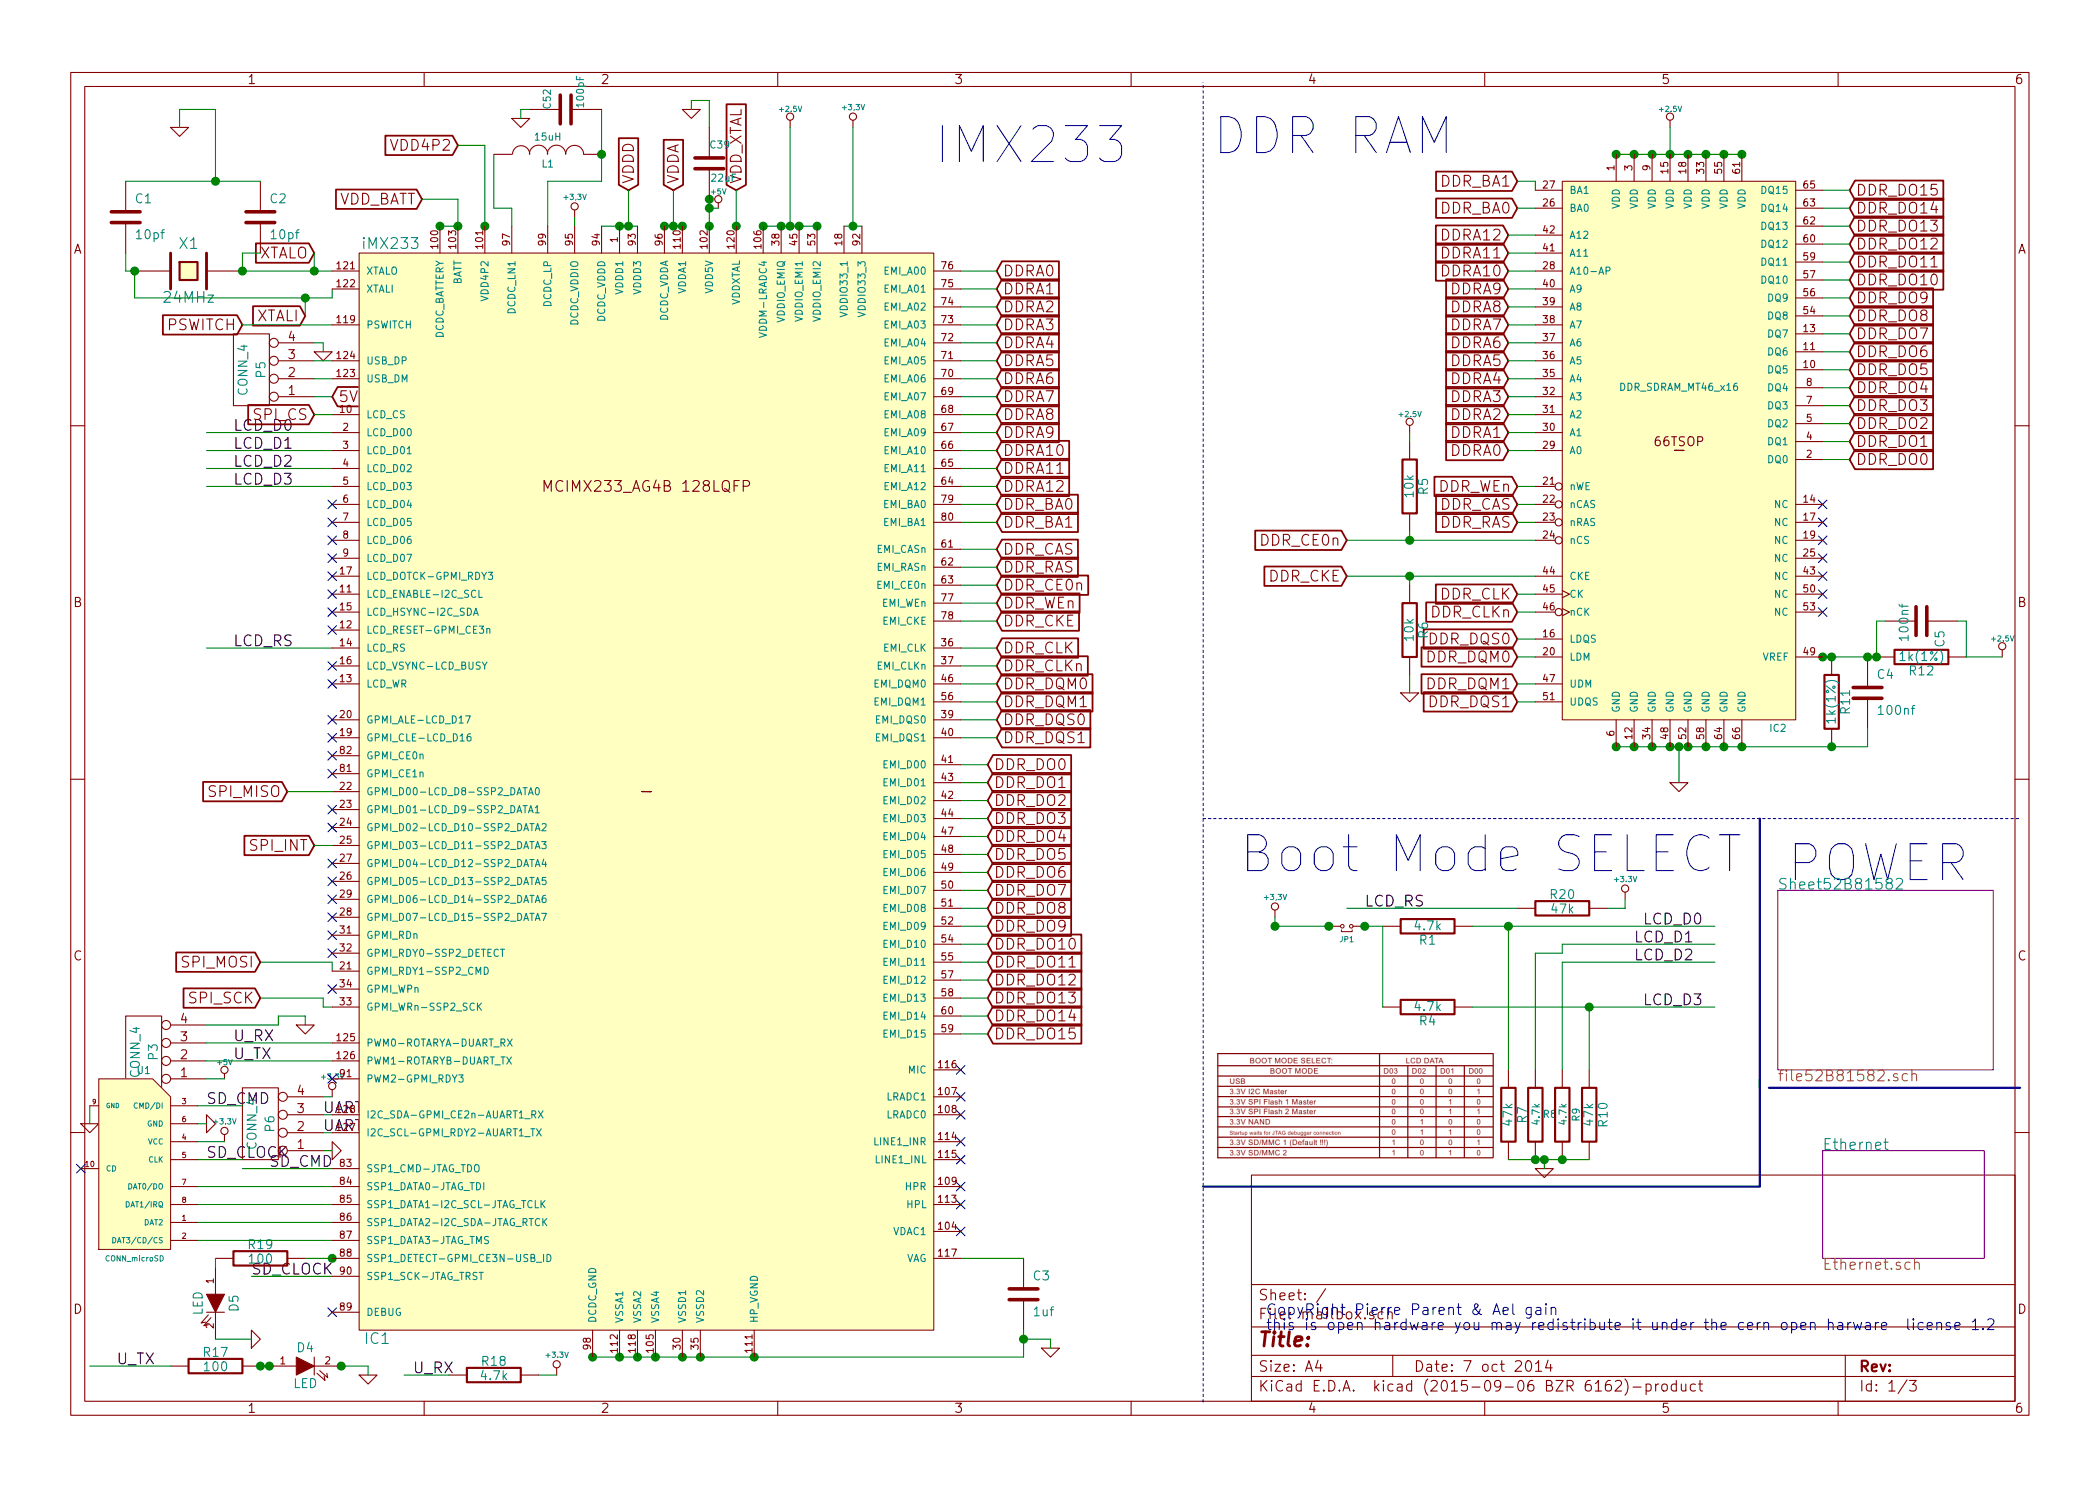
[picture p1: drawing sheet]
EESchema Schematic File Version 2
LIBS:power
LIBS:device
LIBS:transistors
LIBS:conn
LIBS:linear
LIBS:regul
LIBS:74xx
LIBS:cmos4000
LIBS:adc-dac
LIBS:memory
LIBS:xilinx
LIBS:special
LIBS:microcontrollers
LIBS:dsp
LIBS:microchip
LIBS:analog_switches
LIBS:motorola
LIBS:texas
LIBS:intel
LIBS:audio
LIBS:interface
LIBS:digital-audio
LIBS:philips
LIBS:display
LIBS:cypress
LIBS:siliconi
LIBS:opto
LIBS:atmel
LIBS:contrib
LIBS:valves
LIBS:opendous
LIBS:calculator
LIBS:eth10_00_transfo
LIBS:enc28j60
LIBS:calculator-cache
EELAYER 25 0
EELAYER END
$Descr A4 11693 8268
encoding utf-8
Sheet 1 3
Title ""
Date "7 oct 2014"
Rev ""
Comp ""
Comment1 ""
Comment2 ""
Comment3 ""
Comment4 ""
$EndDescr
$Comp
L +3.3V #PWR24
U 1 1
P 9050 5000
F 0 "#PWR24" H 9050 4960 30  0001 C CNN
F 1 "+3.3V" H 9050 5110 30  0000 C CNN
F 2 "" H 9050 5000 60  0001 C CNN
F 3 "" H 9050 5000 60  0001 C CNN
	1    9050 5000
	1    0    0    -1  
$EndComp
$Comp
L R R20
U 1 1
P 8700 5050
F 0 "R20" V 8780 5050 50  0000 C CNN
F 1 "47k" V 8700 5050 50  0000 C CNN
F 2 "" H 8700 5050 60  0001 C CNN
F 3 "" H 8700 5050 60  0001 C CNN
	1    8700 5050
	0    -1   -1   0   
$EndComp
Text Label 7600 5050 0    60   ~ 0
LCD_RS
Text Label 1300 3600 0    60   ~ 0
LCD_RS
$Comp
L +3,3V #PWR9
U 1 1
P 1850 6100
F 0 "#PWR9" H 1850 6060 30  0001 C CNN
F 1 "+3,3V" H 1850 6210 30  0000 C CNN
F 2 "" H 1850 6100 60  0001 C CNN
F 3 "" H 1850 6100 60  0001 C CNN
	1    1850 6100
	1    0    0    -1  
$EndComp
$Comp
L GND #PWR10
U 1 1
P 1850 6400
F 0 "#PWR10" H 1850 6400 30  0001 C CNN
F 1 "GND" H 1850 6330 30  0001 C CNN
F 2 "" H 1850 6400 60  0001 C CNN
F 3 "" H 1850 6400 60  0001 C CNN
	1    1850 6400
	0    -1   -1   0   
$EndComp
$Comp
L CONN_4 P6
U 1 1
P 1450 6250
F 0 "P6" V 1400 6250 50  0000 C CNN
F 1 "CONN_4" V 1500 6250 50  0000 C CNN
F 2 "" H 1450 6250 60  0001 C CNN
F 3 "" H 1450 6250 60  0001 C CNN
	1    1450 6250
	-1   0    0    1   
$EndComp
Text Label 1400 7100 0    60   ~ 0
SD_CLOCK
$Comp
L CRYSTAL X1
U 1 1
P 1050 1500
F 0 "X1" H 1050 1650 60  0000 C CNN
F 1 "24MHz" H 1050 1350 60  0000 C CNN
F 2 "" H 1050 1500 60  0001 C CNN
F 3 "" H 1050 1500 60  0001 C CNN
	1    1050 1500
	1    0    0    -1  
$EndComp
$Comp
L GND #PWR6
U 1 1
P 1400 7450
F 0 "#PWR6" H 1400 7450 30  0001 C CNN
F 1 "GND" H 1400 7380 30  0001 C CNN
F 2 "" H 1400 7450 60  0001 C CNN
F 3 "" H 1400 7450 60  0001 C CNN
	1    1400 7450
	0    -1   -1   0   
$EndComp
$Comp
L LED D5
U 1 1
P 1200 7250
F 0 "D5" H 1200 7350 50  0000 C CNN
F 1 "LED" H 1200 7150 50  0000 C CNN
F 2 "" H 1200 7250 60  0001 C CNN
F 3 "" H 1200 7250 60  0001 C CNN
	1    1200 7250
	0    1    1    0   
$EndComp
$Comp
L R R19
U 1 1
P 1450 7000
F 0 "R19" V 1530 7000 50  0000 C CNN
F 1 "100" V 1450 7000 50  0000 C CNN
F 2 "" H 1450 7000 60  0001 C CNN
F 3 "" H 1450 7000 60  0001 C CNN
	1    1450 7000
	0    -1   -1   0   
$EndComp
NoConn ~ 1850 7300
NoConn ~ 1850 4300
NoConn ~ 1850 4200
NoConn ~ 1850 5200
NoConn ~ 1850 5300
NoConn ~ 1850 5500
NoConn ~ 1850 6000
Text Label 2300 7650 0    60   ~ 0
U_RX
$Comp
L +3.3V #PWR13
U 1 1
P 3100 7650
F 0 "#PWR13" H 3100 7610 30  0001 C CNN
F 1 "+3.3V" H 3100 7760 30  0000 C CNN
F 2 "" H 3100 7650 60  0001 C CNN
F 3 "" H 3100 7650 60  0001 C CNN
	1    3100 7650
	1    0    0    -1  
$EndComp
$Comp
L R R18
U 1 1
P 2750 7650
F 0 "R18" V 2830 7650 50  0000 C CNN
F 1 "4.7k" V 2750 7650 50  0000 C CNN
F 2 "" H 2750 7650 60  0001 C CNN
F 3 "" H 2750 7650 60  0001 C CNN
	1    2750 7650
	0    -1   -1   0   
$EndComp
Text Label 650  7600 0    60   ~ 0
U_TX
$Comp
L GND #PWR11
U 1 1
P 2050 7650
F 0 "#PWR11" H 2050 7650 30  0001 C CNN
F 1 "GND" H 2050 7580 30  0001 C CNN
F 2 "" H 2050 7650 60  0001 C CNN
F 3 "" H 2050 7650 60  0001 C CNN
	1    2050 7650
	1    0    0    -1  
$EndComp
$Comp
L R R17
U 1 1
P 1200 7600
F 0 "R17" V 1280 7600 50  0000 C CNN
F 1 "100" V 1200 7600 50  0000 C CNN
F 2 "" H 1200 7600 60  0001 C CNN
F 3 "" H 1200 7600 60  0001 C CNN
	1    1200 7600
	0    -1   -1   0   
$EndComp
$Comp
L LED D4
U 1 1
P 1700 7600
F 0 "D4" H 1700 7700 50  0000 C CNN
F 1 "LED" H 1700 7500 50  0000 C CNN
F 2 "" H 1700 7600 60  0001 C CNN
F 3 "" H 1700 7600 60  0001 C CNN
	1    1700 7600
	1    0    0    -1  
$EndComp
Text Label 1300 5900 0    60   ~ 0
U_TX
Text Label 1300 5800 0    60   ~ 0
U_RX
Text Notes 9950 4900 0    200  ~ 0
POWER\n
$Sheet
S 9900 4950 1200 1000
U 52B81583
F0 "Sheet52B81582" 60
F1 "file52B81582.sch" 60
$EndSheet
Text GLabel 8450 3900 0    60   Input ~ 0
DDR_DQS1
Text GLabel 8450 3800 0    60   Input ~ 0
DDR_DQM1
Text GLabel 8450 3550 0    60   Input ~ 0
DDR_DQS0
Text GLabel 8450 3650 0    60   Input ~ 0
DDR_DQM0
Text Label 9150 5600 0    60   ~ 0
LCD_D3
Text Label 9150 5150 0    60   ~ 0
LCD_D0
Text GLabel 5550 4100 2    60   Input ~ 0
DDR_DQS1
Text GLabel 5550 4000 2    60   Input ~ 0
DDR_DQS0
Text GLabel 5550 3900 2    60   Input ~ 0
DDR_DQM1
Text GLabel 5550 3800 2    60   Input ~ 0
DDR_DQM0
Text GLabel 8450 3400 0    60   Input ~ 0
DDR_CLKn
Text GLabel 8450 3300 0    60   Input ~ 0
DDR_CLK
Text GLabel 5550 3700 2    60   Input ~ 0
DDR_CLKn
Text GLabel 5550 3600 2    60   Input ~ 0
DDR_CLK
Text GLabel 7500 3200 0    60   Input ~ 0
DDR_CKE
Text GLabel 7500 3000 0    60   Input ~ 0
DDR_CE0n
Text GLabel 5550 3450 2    60   Input ~ 0
DDR_CKE
Text GLabel 5550 3250 2    60   Input ~ 0
DDR_CE0n
Text GLabel 4100 1050 1    60   Input ~ 0
VDD_XTAL
$Comp
L +3,3V #PWR14
U 1 1
P 3200 1200
F 0 "#PWR14" H 3200 1160 30  0001 C CNN
F 1 "+3,3V" H 3200 1310 30  0000 C CNN
F 2 "" H 3200 1200 60  0001 C CNN
F 3 "" H 3200 1200 60  0001 C CNN
	1    3200 1200
	1    0    0    -1  
$EndComp
$Comp
L +5V #PWR16
U 1 1
P 4000 1150
F 0 "#PWR16" H 4000 1240 20  0001 C CNN
F 1 "+5V" H 4000 1240 30  0000 C CNN
F 2 "" H 4000 1150 60  0001 C CNN
F 3 "" H 4000 1150 60  0001 C CNN
	1    4000 1150
	1    0    0    -1  
$EndComp
$Comp
L GND #PWR23
U 1 1
P 8600 6500
F 0 "#PWR23" H 8600 6500 30  0001 C CNN
F 1 "GND" H 8600 6430 30  0001 C CNN
F 2 "" H 8600 6500 60  0001 C CNN
F 3 "" H 8600 6500 60  0001 C CNN
	1    8600 6500
	1    0    0    -1  
$EndComp
$Comp
L R R10
U 1 1
P 8850 6200
F 0 "R10" V 8930 6200 50  0000 C CNN
F 1 "47k" V 8850 6200 50  0000 C CNN
F 2 "" H 8850 6200 60  0001 C CNN
F 3 "" H 8850 6200 60  0001 C CNN
	1    8850 6200
	1    0    0    -1  
$EndComp
$Comp
L R R7
U 1 1
P 8400 6200
F 0 "R7" V 8480 6200 50  0000 C CNN
F 1 "47k" V 8400 6200 50  0000 C CNN
F 2 "" H 8400 6200 60  0001 C CNN
F 3 "" H 8400 6200 60  0001 C CNN
	1    8400 6200
	1    0    0    -1  
$EndComp
$Comp
L R R4
U 1 1
P 7950 5600
F 0 "R4" V 8030 5600 50  0000 C CNN
F 1 "4.7k" V 7950 5600 50  0000 C CNN
F 2 "" H 7950 5600 60  0001 C CNN
F 3 "" H 7950 5600 60  0001 C CNN
	1    7950 5600
	0    1    1    0   
$EndComp
$Comp
L R R1
U 1 1
P 7950 5150
F 0 "R1" V 8030 5150 50  0000 C CNN
F 1 "4.7k" V 7950 5150 50  0000 C CNN
F 2 "" H 7950 5150 60  0001 C CNN
F 3 "" H 7950 5150 60  0001 C CNN
	1    7950 5150
	0    1    1    0   
$EndComp
Text Label 1300 2700 0    60   ~ 0
LCD_D3
Text Label 1300 2600 0    60   ~ 0
LCD_D2
Text Label 1300 2500 0    60   ~ 0
LCD_D1
Text Label 1300 2400 0    60   ~ 0
LCD_D0
$Comp
L Jumper-2 JP1
U 1 1
P 7500 5150
F 0 "JP1" H 7500 5075 30  0000 C CNN
F 1 "Jumper-2" H 7500 5150 30  0001 C CNN
F 2 "" H 7500 5150 60  0001 C CNN
F 3 "" H 7500 5150 60  0001 C CNN
	1    7500 5150
	1    0    0    -1  
$EndComp
$Comp
L +3,3V #PWR20
U 1 1
P 7100 5100
F 0 "#PWR20" H 7100 5060 30  0001 C CNN
F 1 "+3,3V" H 7100 5210 30  0000 C CNN
F 2 "" H 7100 5100 60  0001 C CNN
F 3 "" H 7100 5100 60  0001 C CNN
	1    7100 5100
	1    0    0    -1  
$EndComp
Text Notes 6900 4850 0    200  ~ 0
Boot Mode SELECT
Text Notes 5200 900  0    200  ~ 0
IMX233\n
Text Notes 6750 850  0    200  ~ 0
DDR RAM
Text GLabel 8450 2700 0    60   Input ~ 0
DDR_WEn
Text GLabel 5550 3350 2    60   Input ~ 0
DDR_WEn
$Comp
L GND #PWR22
U 1 1
P 7850 3850
F 0 "#PWR22" H 7850 3850 30  0001 C CNN
F 1 "GND" H 7850 3780 30  0001 C CNN
F 2 "" H 7850 3850 60  0001 C CNN
F 3 "" H 7850 3850 60  0001 C CNN
	1    7850 3850
	1    0    0    -1  
$EndComp
$Comp
L R R6
U 1 1
P 7850 3500
F 0 "R6" V 7930 3500 50  0000 C CNN
F 1 "10k" V 7850 3500 50  0000 C CNN
F 2 "" H 7850 3500 60  0001 C CNN
F 3 "" H 7850 3500 60  0001 C CNN
	1    7850 3500
	1    0    0    -1  
$EndComp
$Comp
L +2.5V #PWR21
U 1 1
P 7850 2400
F 0 "#PWR21" H 7850 2350 20  0001 C CNN
F 1 "+2.5V" H 7850 2500 30  0000 C CNN
F 2 "" H 7850 2400 60  0001 C CNN
F 3 "" H 7850 2400 60  0001 C CNN
	1    7850 2400
	1    0    0    -1  
$EndComp
$Comp
L R R5
U 1 1
P 7850 2700
F 0 "R5" V 7930 2700 50  0000 C CNN
F 1 "10k" V 7850 2700 50  0000 C CNN
F 2 "" H 7850 2700 60  0001 C CNN
F 3 "" H 7850 2700 60  0001 C CNN
	1    7850 2700
	1    0    0    -1  
$EndComp
Text GLabel 8450 2900 0    60   Input ~ 0
DDR_RAS
Text GLabel 8450 2800 0    60   Input ~ 0
DDR_CAS
Text GLabel 5550 3150 2    60   Input ~ 0
DDR_RAS
Text GLabel 5550 3050 2    60   Input ~ 0
DDR_CAS
$Comp
L +3,3V #PWR18
U 1 1
P 4750 700
F 0 "#PWR18" H 4750 660 30  0001 C CNN
F 1 "+3,3V" H 4750 810 30  0000 C CNN
F 2 "" H 4750 700 60  0001 C CNN
F 3 "" H 4750 700 60  0001 C CNN
	1    4750 700 
	1    0    0    -1  
$EndComp
$Comp
L +2.5V #PWR17
U 1 1
P 4400 700
F 0 "#PWR17" H 4400 650 20  0001 C CNN
F 1 "+2.5V" H 4400 800 30  0000 C CNN
F 2 "" H 4400 700 60  0001 C CNN
F 3 "" H 4400 700 60  0001 C CNN
	1    4400 700 
	1    0    0    -1  
$EndComp
Text GLabel 10300 1050 2    60   Input ~ 0
DDR_DO15
Text GLabel 10300 1150 2    60   Input ~ 0
DDR_DO14
Text GLabel 10300 1250 2    60   Input ~ 0
DDR_DO13
Text GLabel 10300 1350 2    60   Input ~ 0
DDR_DO12
Text GLabel 10300 1450 2    60   Input ~ 0
DDR_DO11
Text GLabel 10300 1550 2    60   Input ~ 0
DDR_DO10
Text GLabel 10300 1650 2    60   Input ~ 0
DDR_DO9
Text GLabel 10300 1750 2    60   Input ~ 0
DDR_DO8
Text GLabel 10300 1850 2    60   Input ~ 0
DDR_DO7
Text GLabel 10300 1950 2    60   Input ~ 0
DDR_DO6
Text GLabel 10300 2050 2    60   Input ~ 0
DDR_DO5
Text GLabel 10300 2150 2    60   Input ~ 0
DDR_DO4
Text GLabel 10300 2250 2    60   Input ~ 0
DDR_DO3
Text GLabel 10300 2350 2    60   Input ~ 0
DDR_DO2
Text GLabel 10300 2450 2    60   Input ~ 0
DDR_DO1
Text GLabel 10300 2550 2    60   Input ~ 0
DDR_DO0
Text GLabel 5500 5750 2    60   Input ~ 0
DDR_DO15
Text GLabel 5500 5650 2    60   Input ~ 0
DDR_DO14
Text GLabel 5500 5550 2    60   Input ~ 0
DDR_DO13
Text GLabel 5500 5450 2    60   Input ~ 0
DDR_DO12
Text GLabel 5500 5350 2    60   Input ~ 0
DDR_DO11
Text GLabel 5500 5250 2    60   Input ~ 0
DDR_DO10
Text GLabel 5500 5150 2    60   Input ~ 0
DDR_DO9
Text GLabel 5500 5050 2    60   Input ~ 0
DDR_DO8
Text GLabel 5500 4950 2    60   Input ~ 0
DDR_DO7
Text GLabel 5500 4850 2    60   Input ~ 0
DDR_DO6
Text GLabel 5500 4750 2    60   Input ~ 0
DDR_DO5
Text GLabel 5500 4650 2    60   Input ~ 0
DDR_DO4
Text GLabel 5500 4550 2    60   Input ~ 0
DDR_DO3
Text GLabel 5500 4450 2    60   Input ~ 0
DDR_DO2
Text GLabel 5500 4350 2    60   Input ~ 0
DDR_DO1
Text GLabel 5500 4250 2    60   Input ~ 0
DDR_DO0
$Comp
L C C4
U 1 1
P 10400 3850
F 0 "C4" H 10450 3950 50  0000 L CNN
F 1 "100nf" H 10450 3750 50  0000 L CNN
F 2 "" H 10400 3850 60  0001 C CNN
F 3 "" H 10400 3850 60  0001 C CNN
	1    10400 3850
	1    0    0    -1  
$EndComp
$Comp
L GND #PWR26
U 1 1
P 9350 4350
F 0 "#PWR26" H 9350 4350 30  0001 C CNN
F 1 "GND" H 9350 4280 30  0001 C CNN
F 2 "" H 9350 4350 60  0001 C CNN
F 3 "" H 9350 4350 60  0001 C CNN
	1    9350 4350
	1    0    0    -1  
$EndComp
$Comp
L +2.5V #PWR27
U 1 1
P 11150 3650
F 0 "#PWR27" H 11150 3600 20  0001 C CNN
F 1 "+2.5V" H 11150 3750 30  0000 C CNN
F 2 "" H 11150 3650 60  0001 C CNN
F 3 "" H 11150 3650 60  0001 C CNN
	1    11150 3650
	1    0    0    -1  
$EndComp
$Comp
L C C5
U 1 1
P 10700 3450
F 0 "C5" H 10750 3550 50  0000 L CNN
F 1 "100nf" H 10600 3350 50  0000 L CNN
F 2 "" H 10700 3450 60  0001 C CNN
F 3 "" H 10700 3450 60  0001 C CNN
	1    10700 3450
	0    1    1    0   
$EndComp
$Comp
L R R11
U 1 1
P 10200 3900
F 0 "R11" V 10280 3900 50  0000 C CNN
F 1 "1k(1%)" V 10200 3900 50  0000 C CNN
F 2 "" H 10200 3900 60  0001 C CNN
F 3 "" H 10200 3900 60  0001 C CNN
	1    10200 3900
	1    0    0    -1  
$EndComp
$Comp
L R R12
U 1 1
P 10700 3650
F 0 "R12" V 10780 3650 50  0000 C CNN
F 1 "1k(1%)" V 10700 3650 50  0000 C CNN
F 2 "" H 10700 3650 60  0001 C CNN
F 3 "" H 10700 3650 60  0001 C CNN
	1    10700 3650
	0    1    1    0   
$EndComp
$Comp
L +2.5V #PWR25
U 1 1
P 9300 700
F 0 "#PWR25" H 9300 650 20  0001 C CNN
F 1 "+2.5V" H 9300 800 30  0000 C CNN
F 2 "" H 9300 700 60  0001 C CNN
F 3 "" H 9300 700 60  0001 C CNN
	1    9300 700 
	1    0    0    -1  
$EndComp
NoConn ~ 10150 3400
NoConn ~ 10150 3300
NoConn ~ 10150 3200
NoConn ~ 10150 3100
NoConn ~ 10150 3000
NoConn ~ 10150 2900
NoConn ~ 10150 2800
Text GLabel 8450 1000 0    60   Input ~ 0
DDR_BA1
Text GLabel 8450 1150 0    60   Input ~ 0
DDR_BA0
Text GLabel 5550 2900 2    60   Input ~ 0
DDR_BA1
Text GLabel 5550 2800 2    60   Input ~ 0
DDR_BA0
Text GLabel 8400 1300 0    60   Input ~ 0
DDRA12
Text GLabel 8400 1400 0    60   Input ~ 0
DDRA11
Text GLabel 8400 1500 0    60   Input ~ 0
DDRA10
Text GLabel 8400 1600 0    60   Input ~ 0
DDRA9
Text GLabel 8400 1700 0    60   Input ~ 0
DDRA8
Text GLabel 8400 1800 0    60   Input ~ 0
DDRA7
Text GLabel 8400 1900 0    60   Input ~ 0
DDRA6
Text GLabel 8400 2000 0    60   Input ~ 0
DDRA5
Text GLabel 8400 2100 0    60   Input ~ 0
DDRA4
Text GLabel 8400 2200 0    60   Input ~ 0
DDRA3
Text GLabel 5550 2700 2    60   Input ~ 0
DDRA12
Text GLabel 5550 2600 2    60   Input ~ 0
DDRA11
Text GLabel 5550 2500 2    60   Input ~ 0
DDRA10
Text GLabel 5550 2400 2    60   Input ~ 0
DDRA9
Text GLabel 5550 2300 2    60   Input ~ 0
DDRA8
Text GLabel 5550 2200 2    60   Input ~ 0
DDRA7
Text GLabel 5550 2100 2    60   Input ~ 0
DDRA6
Text GLabel 5550 2000 2    60   Input ~ 0
DDRA5
Text GLabel 5550 1900 2    60   Input ~ 0
DDRA4
Text GLabel 5550 1800 2    60   Input ~ 0
DDRA3
Text GLabel 8400 2300 0    60   Input ~ 0
DDRA2
Text GLabel 8400 2400 0    60   Input ~ 0
DDRA1
Text GLabel 5550 1700 2    60   Input ~ 0
DDRA2
Text GLabel 5550 1600 2    60   Input ~ 0
DDRA1
Text GLabel 8400 2500 0    60   Input ~ 0
DDRA0
Text GLabel 5550 1500 2    60   Input ~ 0
DDRA0
NoConn ~ 5350 6850
NoConn ~ 5350 6200
NoConn ~ 5350 6100
NoConn ~ 5350 6450
NoConn ~ 5350 6350
$Comp
L GND #PWR2
U 1 1
P 1000 700
F 0 "#PWR2" H 1000 700 30  0001 C CNN
F 1 "GND" H 1000 630 30  0001 C CNN
F 2 "" H 1000 700 60  0001 C CNN
F 3 "" H 1000 700 60  0001 C CNN
	1    1000 700 
	1    0    0    -1  
$EndComp
NoConn ~ 5350 5950
Text GLabel 1350 1800 0    60   Input ~ 0
PSWITCH
Text GLabel 1700 1750 0    60   Input ~ 0
XTALI
Text GLabel 1750 1400 0    60   Input ~ 0
XTALO
$Comp
L GND #PWR7
U 1 1
P 1700 5700
F 0 "#PWR7" H 1700 5700 30  0001 C CNN
F 1 "GND" H 1700 5630 30  0001 C CNN
F 2 "" H 1700 5700 60  0001 C CNN
F 3 "" H 1700 5700 60  0001 C CNN
	1    1700 5700
	1    0    0    -1  
$EndComp
$Comp
L GND #PWR19
U 1 1
P 5850 7500
F 0 "#PWR19" H 5850 7500 30  0001 C CNN
F 1 "GND" H 5850 7430 30  0001 C CNN
F 2 "" H 5850 7500 60  0001 C CNN
F 3 "" H 5850 7500 60  0001 C CNN
	1    5850 7500
	1    0    0    -1  
$EndComp
$Comp
L GND #PWR15
U 1 1
P 3850 600
F 0 "#PWR15" H 3850 600 30  0001 C CNN
F 1 "GND" H 3850 530 30  0001 C CNN
F 2 "" H 3850 600 60  0001 C CNN
F 3 "" H 3850 600 60  0001 C CNN
	1    3850 600 
	1    0    0    -1  
$EndComp
$Comp
L C C1
U 1 1
P 700 1200
F 0 "C1" H 750 1300 50  0000 L CNN
F 1 "10pf" H 750 1100 50  0000 L CNN
F 2 "" H 700 1200 60  0001 C CNN
F 3 "" H 700 1200 60  0001 C CNN
	1    700  1200
	1    0    0    -1  
$EndComp
$Comp
L C C2
U 1 1
P 1450 1200
F 0 "C2" H 1500 1300 50  0000 L CNN
F 1 "10pf" H 1500 1100 50  0000 L CNN
F 2 "" H 1450 1200 60  0001 C CNN
F 3 "" H 1450 1200 60  0001 C CNN
	1    1450 1200
	1    0    0    -1  
$EndComp
$Comp
L C C3
U 1 1
P 5700 7200
F 0 "C3" H 5750 7300 50  0000 L CNN
F 1 "1uf" H 5750 7100 50  0000 L CNN
F 2 "" H 5700 7200 60  0001 C CNN
F 3 "" H 5700 7200 60  0001 C CNN
	1    5700 7200
	1    0    0    -1  
$EndComp
Text GLabel 2550 800  0    60   Input ~ 0
VDD4P2
Text GLabel 2350 1100 0    60   Input ~ 0
VDD_BATT
$Comp
L INDUCTOR L1
U 1 1
P 3050 850
F 0 "L1" V 3000 850 40  0000 C CNN
F 1 "15uH" V 3150 850 40  0000 C CNN
F 2 "" H 3050 850 60  0001 C CNN
F 3 "" H 3050 850 60  0001 C CNN
	1    3050 850 
	0    -1   -1   0   
$EndComp
Text GLabel 3750 1050 1    60   Input ~ 0
VDDA
Text GLabel 3500 1050 1    60   Input ~ 0
VDDD
$Comp
L CONN_4 P5
U 1 1
P 1400 2050
F 0 "P5" V 1350 2050 50  0000 C CNN
F 1 "CONN_4" V 1450 2050 50  0000 C CNN
F 2 "" H 1400 2050 60  0001 C CNN
F 3 "" H 1400 2050 60  0001 C CNN
	1    1400 2050
	-1   0    0    1   
$EndComp
$Comp
L GND #PWR8
U 1 1
P 1800 1950
F 0 "#PWR8" H 1800 1950 30  0001 C CNN
F 1 "GND" H 1800 1880 30  0001 C CNN
F 2 "" H 1800 1950 60  0001 C CNN
F 3 "" H 1800 1950 60  0001 C CNN
	1    1800 1950
	1    0    0    -1  
$EndComp
NoConn ~ 5350 6600
NoConn ~ 5350 6700
Text Label 1150 6450 0    60   ~ 0
SD_CLOCK
$Comp
L GND #PWR3
U 1 1
P 1150 6250
F 0 "#PWR3" H 1150 6250 30  0001 C CNN
F 1 "GND" H 1150 6180 30  0001 C CNN
F 2 "" H 1150 6250 60  0001 C CNN
F 3 "" H 1150 6250 60  0001 C CNN
	1    1150 6250
	0    -1   -1   0   
$EndComp
$Comp
L +3.3V #PWR5
U 1 1
P 1250 6350
F 0 "#PWR5" H 1250 6310 30  0001 C CNN
F 1 "+3.3V" H 1250 6460 30  0000 C CNN
F 2 "" H 1250 6350 60  0001 C CNN
F 3 "" H 1250 6350 60  0001 C CNN
	1    1250 6350
	1    0    0    -1  
$EndComp
Text Label 1500 6500 0    60   ~ 0
SD_CMD
Text Label 1150 6150 0    60   ~ 0
SD_CMD
$Comp
L GND #PWR1
U 1 1
P 500 6250
F 0 "#PWR1" H 500 6250 30  0001 C CNN
F 1 "GND" H 500 6180 30  0001 C CNN
F 2 "" H 500 6250 60  0001 C CNN
F 3 "" H 500 6250 60  0001 C CNN
	1    500  6250
	1    0    0    -1  
$EndComp
NoConn ~ 450  6500
$Comp
L CONN_4 P3
U 1 1
P 800 5850
F 0 "P3" V 750 5850 50  0000 C CNN
F 1 "CONN_4" V 850 5850 50  0000 C CNN
F 2 "" H 800 5850 60  0001 C CNN
F 3 "" H 800 5850 60  0001 C CNN
	1    800  5850
	-1   0    0    1   
$EndComp
Text Label 9100 5250 0    60   ~ 0
LCD_D1
Text Label 9100 5350 0    60   ~ 0
LCD_D2
$Comp
L R R8
U 1 1
P 8550 6200
F 0 "R8" H 8630 6200 40  0000 C CNN
F 1 "4.7k" V 8557 6201 40  0000 C CNN
F 2 "~" V 8480 6200 30  0000 C CNN
F 3 "~" H 8550 6200 30  0000 C CNN
	1    8550 6200
	1    0    0    -1  
$EndComp
$Comp
L R R9
U 1 1
P 8700 6200
F 0 "R9" V 8780 6200 40  0000 C CNN
F 1 "4.7k" V 8707 6201 40  0000 C CNN
F 2 "~" V 8630 6200 30  0000 C CNN
F 3 "~" H 8700 6200 30  0000 C CNN
	1    8700 6200
	1    0    0    -1  
$EndComp
Text Label 1800 6200 0    60   ~ 0
UART2_RX
Text Label 1800 6300 0    60   ~ 0
UART2_TX
Wire Wire Line
	9050 5000 9050 5050
Wire Wire Line
	9050 5050 8950 5050
Wire Wire Line
	1850 5350 1850 5400
Wire Wire Line
	1450 5350 1850 5350
Wire Wire Line
	1850 6100 1800 6100
Wire Wire Line
	1800 6300 1850 6300
Connection ~ 1850 7000
Connection ~ 4250 1250
Connection ~ 4550 1250
Connection ~ 4450 1250
Connection ~ 4350 1250
Connection ~ 4200 7550
Connection ~ 3800 7550
Connection ~ 3650 7550
Connection ~ 3550 7550
Connection ~ 3450 7550
Connection ~ 3300 7550
Connection ~ 7600 5150
Connection ~ 7400 5150
Connection ~ 8700 6450
Connection ~ 8550 6450
Wire Wire Line
	2250 7650 2500 7650
Wire Wire Line
	950  7600 500  7600
Connection ~ 1450 7600
Connection ~ 1500 7600
Wire Wire Line
	1500 7600 1450 7600
Wire Wire Line
	1150 5800 1850 5800
Connection ~ 9000 850 
Connection ~ 9700 850 
Connection ~ 9600 850 
Connection ~ 9500 850 
Connection ~ 9400 850 
Connection ~ 9200 850 
Connection ~ 9100 850 
Connection ~ 9000 4150
Connection ~ 9600 4150
Connection ~ 9500 4150
Connection ~ 9400 4150
Connection ~ 9300 4150
Connection ~ 9200 4150
Connection ~ 9100 4150
Connection ~ 10150 3650
Connection ~ 10450 3650
Connection ~ 10400 3650
Connection ~ 10200 3650
Wire Wire Line
	8450 3900 8550 3900
Wire Wire Line
	8450 3650 8550 3650
Wire Wire Line
	8200 5150 9550 5150
Wire Wire Line
	5350 4100 5550 4100
Wire Wire Line
	5350 3900 5550 3900
Wire Wire Line
	8450 3400 8550 3400
Wire Wire Line
	5550 3700 5350 3700
Wire Wire Line
	7500 3200 8550 3200
Wire Wire Line
	5350 3450 5550 3450
Wire Wire Line
	4100 1250 4100 1050
Connection ~ 3950 1150
Wire Wire Line
	4000 1150 3950 1150
Connection ~ 8600 6450
Wire Wire Line
	8850 5950 8850 5600
Connection ~ 8850 5600
Wire Wire Line
	7400 5150 7100 5150
Wire Notes Line
	6700 4550 11250 4550
Wire Wire Line
	5350 3350 5550 3350
Connection ~ 7850 3200
Wire Wire Line
	7850 3250 7850 3200
Wire Wire Line
	7850 2450 7850 2400
Wire Wire Line
	8550 2900 8450 2900
Wire Wire Line
	5350 3150 5550 3150
Wire Wire Line
	3850 600  3850 550 
Wire Wire Line
	3850 550  3950 550 
Wire Wire Line
	3950 550  3950 700 
Wire Wire Line
	4750 700  4750 1250
Wire Wire Line
	10150 1050 10300 1050
Wire Wire Line
	10150 1250 10300 1250
Wire Wire Line
	10150 1550 10300 1550
Wire Wire Line
	10150 1750 10300 1750
Wire Wire Line
	10150 1950 10300 1950
Wire Wire Line
	10150 2150 10300 2150
Wire Wire Line
	10300 2350 10150 2350
Wire Wire Line
	10150 2550 10300 2550
Wire Wire Line
	5350 5650 5500 5650
Wire Wire Line
	5350 5450 5500 5450
Wire Wire Line
	5350 5250 5500 5250
Wire Wire Line
	5350 5050 5500 5050
Wire Wire Line
	5350 4850 5500 4850
Wire Wire Line
	5350 4650 5500 4650
Wire Wire Line
	5350 4450 5500 4450
Wire Wire Line
	5350 4250 5500 4250
Connection ~ 9700 4150
Wire Wire Line
	11150 3650 10950 3650
Wire Wire Line
	10900 3450 10950 3450
Wire Wire Line
	10500 3450 10450 3450
Wire Wire Line
	10450 3450 10450 3650
Connection ~ 9300 850 
Wire Wire Line
	9300 850  9300 700 
Wire Wire Line
	9000 850  9700 850 
Wire Wire Line
	8450 1150 8550 1150
Wire Wire Line
	5350 2800 5550 2800
Wire Wire Line
	8400 1400 8550 1400
Wire Wire Line
	8400 1600 8550 1600
Wire Wire Line
	8400 1800 8550 1800
Wire Wire Line
	8400 2000 8550 2000
Wire Wire Line
	8400 2200 8550 2200
Wire Wire Line
	5350 2600 5550 2600
Wire Wire Line
	5350 2400 5550 2400
Wire Wire Line
	5350 2200 5550 2200
Wire Wire Line
	5350 2000 5550 2000
Wire Wire Line
	5350 1800 5550 1800
Wire Wire Line
	8400 2400 8550 2400
Wire Wire Line
	8400 2500 8550 2500
Wire Wire Line
	1000 700  1000 600 
Wire Wire Line
	1000 600  1200 600 
Connection ~ 1200 1000
Wire Wire Line
	1200 600  1200 1000
Connection ~ 1700 1650
Wire Wire Line
	1700 1750 1700 1650
Wire Wire Line
	1100 6900 1850 6900
Wire Wire Line
	1100 6700 1850 6700
Wire Wire Line
	1550 5650 1550 5700
Wire Wire Line
	1550 5650 1700 5650
Wire Wire Line
	1700 5650 1700 5700
Wire Wire Line
	1450 1400 1350 1400
Wire Wire Line
	1350 1400 1350 1500
Connection ~ 4400 1250
Wire Wire Line
	1350 1500 1850 1500
Wire Wire Line
	5350 7000 5700 7000
Connection ~ 3900 7550
Wire Wire Line
	4250 1250 4550 1250
Connection ~ 4750 1250
Wire Wire Line
	2700 1250 2700 800 
Wire Wire Line
	2700 800  2550 800 
Wire Wire Line
	3050 1000 3050 1250
Connection ~ 3750 1250
Wire Wire Line
	3500 1050 3500 1250
Connection ~ 3500 1250
Wire Wire Line
	1850 2500 1150 2500
Wire Wire Line
	1150 2700 1850 2700
Wire Wire Line
	1850 3600 1150 3600
Wire Wire Line
	1150 2600 1850 2600
Wire Wire Line
	1150 2400 1850 2400
Wire Wire Line
	3350 1250 3550 1250
Connection ~ 3450 1250
Wire Wire Line
	3700 1250 3800 1250
Wire Wire Line
	3750 1050 3750 1250
Wire Wire Line
	2350 1100 2550 1100
Wire Wire Line
	4700 1250 4800 1250
Wire Wire Line
	5700 7550 3300 7550
Wire Wire Line
	5700 7400 5700 7550
Wire Wire Line
	3950 1100 3950 1250
Wire Wire Line
	750  1650 750  1500
Wire Wire Line
	750  1650 1850 1650
Wire Wire Line
	1850 1650 1850 1600
Wire Wire Line
	700  1400 700  1500
Wire Wire Line
	700  1500 750  1500
Wire Wire Line
	700  1000 1450 1000
Wire Wire Line
	5700 7450 5850 7450
Wire Wire Line
	5850 7450 5850 7500
Connection ~ 5700 7450
Wire Wire Line
	1400 7100 1850 7100
Wire Wire Line
	1100 6600 1850 6600
Wire Wire Line
	1100 6800 1850 6800
Wire Wire Line
	1750 1400 1750 1500
Connection ~ 1750 1500
Wire Wire Line
	1350 1800 1850 1800
Wire Wire Line
	5550 1500 5350 1500
Wire Wire Line
	5350 1600 5550 1600
Wire Wire Line
	5350 1700 5550 1700
Wire Wire Line
	8400 2300 8550 2300
Wire Wire Line
	5550 1900 5350 1900
Wire Wire Line
	5350 2100 5550 2100
Wire Wire Line
	5350 2300 5550 2300
Wire Wire Line
	5350 2500 5550 2500
Wire Wire Line
	5350 2700 5550 2700
Wire Wire Line
	8400 2100 8550 2100
Wire Wire Line
	8550 1900 8400 1900
Wire Wire Line
	8400 1700 8550 1700
Wire Wire Line
	8400 1500 8550 1500
Wire Wire Line
	8400 1300 8550 1300
Wire Wire Line
	5350 2900 5550 2900
Wire Wire Line
	8450 1000 8550 1000
Wire Wire Line
	8550 1000 8550 1050
Wire Wire Line
	10450 3650 10150 3650
Wire Wire Line
	10950 3450 10950 3650
Wire Wire Line
	9350 4150 9350 4350
Connection ~ 9350 4150
Wire Wire Line
	9000 4150 10400 4150
Wire Wire Line
	10400 4150 10400 4050
Connection ~ 10200 4150
Wire Wire Line
	5350 4350 5500 4350
Wire Wire Line
	5350 4550 5500 4550
Wire Wire Line
	5350 4750 5500 4750
Wire Wire Line
	5350 4950 5500 4950
Wire Wire Line
	5350 5150 5500 5150
Wire Wire Line
	5350 5350 5500 5350
Wire Wire Line
	5350 5550 5500 5550
Wire Wire Line
	5350 5750 5500 5750
Wire Wire Line
	10150 2450 10300 2450
Wire Wire Line
	10150 2250 10300 2250
Wire Wire Line
	10150 2050 10300 2050
Wire Wire Line
	10150 1850 10300 1850
Wire Wire Line
	10150 1650 10300 1650
Wire Wire Line
	10150 1450 10300 1450
Wire Wire Line
	10300 1350 10150 1350
Wire Wire Line
	10150 1150 10300 1150
Wire Wire Line
	4400 1250 4400 700 
Wire Wire Line
	5350 3050 5550 3050
Wire Wire Line
	8450 2800 8550 2800
Wire Wire Line
	7850 2950 7850 3000
Connection ~ 7850 3000
Wire Wire Line
	7850 3750 7850 3850
Wire Wire Line
	8450 2700 8550 2700
Wire Notes Line
	6700 7800 6700 450 
Connection ~ 7100 5150
Wire Wire Line
	7600 5150 7700 5150
Connection ~ 8400 5150
Wire Wire Line
	8400 5950 8400 5150
Wire Wire Line
	8400 6450 8850 6450
Wire Wire Line
	8600 6450 8600 6500
Wire Wire Line
	3200 1250 3200 1200
Wire Wire Line
	5350 3250 5550 3250
Wire Wire Line
	7500 3000 8550 3000
Wire Wire Line
	5350 3600 5550 3600
Wire Wire Line
	8450 3300 8550 3300
Wire Wire Line
	5350 3800 5550 3800
Wire Wire Line
	5350 4000 5550 4000
Wire Wire Line
	8200 5600 9550 5600
Wire Wire Line
	8450 3550 8550 3550
Wire Wire Line
	8450 3800 8550 3800
Wire Wire Line
	1550 5700 1150 5700
Wire Wire Line
	1150 5900 1850 5900
Wire Wire Line
	2050 7650 2050 7600
Wire Wire Line
	2050 7600 1900 7600
Connection ~ 1900 7600
Wire Wire Line
	3000 7650 3100 7650
Wire Wire Line
	1700 7000 1850 7000
Wire Wire Line
	1200 7000 1200 7050
Wire Wire Line
	1400 7450 1200 7450
Connection ~ 2550 1250
Connection ~ 2450 1250
Connection ~ 2700 1250
Connection ~ 750  1500
Connection ~ 1350 1500
Wire Wire Line
	1800 6200 1850 6200
Wire Wire Line
	1800 6400 1850 6400
Wire Wire Line
	1450 5550 1800 5550
Wire Wire Line
	1800 5550 1800 5600
Wire Wire Line
	1800 5600 1850 5600
Connection ~ 3950 1250
Connection ~ 3950 1100
Connection ~ 4100 1250
Connection ~ 3800 1250
Connection ~ 3700 1250
Wire Wire Line
	8450 5050 7500 5050
Wire Wire Line
	7700 5150 7700 5600
Wire Wire Line
	7100 5150 7100 5100
Wire Wire Line
	1750 2000 1850 2000
Wire Wire Line
	1750 2100 1850 2100
Wire Wire Line
	1750 1900 1800 1900
Wire Wire Line
	1800 1900 1800 1950
Wire Wire Line
	1100 6450 1350 6450
Wire Wire Line
	1100 6250 1150 6250
Wire Wire Line
	1100 6350 1250 6350
Wire Wire Line
	1850 6500 1350 6500
Wire Wire Line
	1100 6150 1350 6150
Wire Wire Line
	500  6150 500  6250
Wire Wire Line
	2550 1100 2550 1250
Wire Wire Line
	2550 1250 2450 1250
Wire Wire Line
	9550 5250 8700 5250
Wire Wire Line
	9550 5350 8700 5350
Wire Wire Line
	8700 5350 8700 5950
Wire Wire Line
	8550 5950 8550 5300
Wire Wire Line
	8550 5300 8700 5300
Wire Wire Line
	8700 5300 8700 5250
Wire Bus Line
	9800 4550 9800 6600
Wire Bus Line
	9800 6600 6700 6600
Wire Bus Line
	9850 6050 11250 6050
Wire Bus Line
	9800 6000 9800 6050
Wire Wire Line
	2750 850  2750 1150
Wire Wire Line
	2750 1150 2850 1150
Wire Wire Line
	2850 1150 2850 1250
Wire Wire Line
	3350 1000 3050 1000
Wire Wire Line
	3350 600  3350 1000
Connection ~ 3350 850 
$Comp
L C C52
U 1 1
P 3150 600
F 0 "C52" H 3150 700 40  0000 L CNN
F 1 "100pF" H 3156 515 40  0000 L CNN
F 2 "~" H 3188 450 30  0000 C CNN
F 3 "~" H 3150 600 60  0000 C CNN
	1    3150 600 
	0    -1   -1   0   
$EndComp
$Comp
L GND #PWR12
U 1 1
P 2900 650
F 0 "#PWR12" H 2900 650 30  0001 C CNN
F 1 "GND" H 2900 580 30  0001 C CNN
F 2 "" H 2900 650 60  0000 C CNN
F 3 "" H 2900 650 60  0000 C CNN
	1    2900 650 
	1    0    0    -1  
$EndComp
Wire Wire Line
	2950 600  2900 600 
Wire Wire Line
	2900 600  2900 650 
Text GLabel 1850 2200 2    60   Input ~ 0
5VOUT
Wire Wire Line
	1850 2200 1750 2200
Text Notes 7050 7400 0    60   ~ 0
CopyRight Pierre Parent & Ael gain\nthis is open hardware you may redistribute it under the cern open harware  license 1.2
$Comp
L iMX233 IC1
U 1 1
P 3600 4400
F 0 "IC1" H 2100 1350 60  0000 C CNN
F 1 "iMX233" H 2175 7450 60  0000 C CNN
F 2 "" H 3600 4400 60  0000 C CNN
F 3 "" H 3600 4400 60  0000 C CNN
	1    3600 4400
	1    0    0    -1  
$EndComp
$Comp
L DDR_SDRAM_MT46_x16 IC2
U 1 1
P 9350 2500
F 0 "IC2" H 9900 950 40  0000 C CNN
F 1 "DDR_SDRAM_MT46_x16" H 9350 2850 40  0000 C CNN
F 2 "" H 9350 2500 60  0000 C CNN
F 3 "" H 9350 2500 60  0000 C CNN
	1    9350 2500
	1    0    0    -1  
$EndComp
$Comp
L CONN_microSD U1
U 1 1
P 800 6450
F 0 "U1" H 800 5950 40  0000 C CNN
F 1 "CONN_microSD" H 850 7000 30  0000 C CNN
F 2 "" H 800 6450 60  0000 C CNN
F 3 "" H 800 6450 60  0000 C CNN
	1    800  6450
	-1   0    0    1   
$EndComp
$Comp
L +5V #PWR4
U 1 1
P 1250 6000
F 0 "#PWR4" H 1250 6090 20  0001 C CNN
F 1 "+5V" H 1250 6090 30  0000 C CNN
F 2 "" H 1250 6000 60  0000 C CNN
F 3 "" H 1250 6000 60  0000 C CNN
	1    1250 6000
	1    0    0    -1  
$EndComp
Wire Wire Line
	1150 6000 1250 6000
NoConn ~ 1850 5100
NoConn ~ 1850 5000
NoConn ~ 1850 4900
NoConn ~ 1850 4800
NoConn ~ 1850 4600
NoConn ~ 1850 4500
NoConn ~ 1850 4100
NoConn ~ 1850 4000
NoConn ~ 1850 3800
NoConn ~ 1850 3700
NoConn ~ 1850 2900
NoConn ~ 1850 3000
NoConn ~ 1850 3100
NoConn ~ 1850 3200
NoConn ~ 1850 3300
NoConn ~ 1850 3400
NoConn ~ 1850 3500
$Sheet
S 10150 6400 900  600 
U 5528206F
F0 "Ethernet" 60
F1 "Ethernet.sch" 60
$EndSheet
Text GLabel 1450 5550 0    60   Input ~ 0
SPI_SCK
Text GLabel 1450 5350 0    60   Input ~ 0
SPI_MOSI
Text GLabel 1600 4400 0    60   Input ~ 0
SPI_MISO
Wire Wire Line
	1600 4400 1850 4400
Text GLabel 1750 2300 0    60   Input ~ 0
SPI_CS
Wire Wire Line
	1750 2300 1850 2300
$Comp
L C C39
U 1 1
P 3950 900
F 0 "C39" H 3950 1000 40  0000 L CNN
F 1 "22uF" H 3956 815 40  0000 L CNN
F 2 "" H 3988 750 30  0000 C CNN
F 3 "" H 3950 900 60  0000 C CNN
	1    3950 900 
	1    0    0    -1  
$EndComp
Text GLabel 1750 4700 0    60   Input ~ 0
SPI_INT
Wire Wire Line
	1750 4700 1850 4700
NoConn ~ 1850 2800
$EndSCHEMATC
